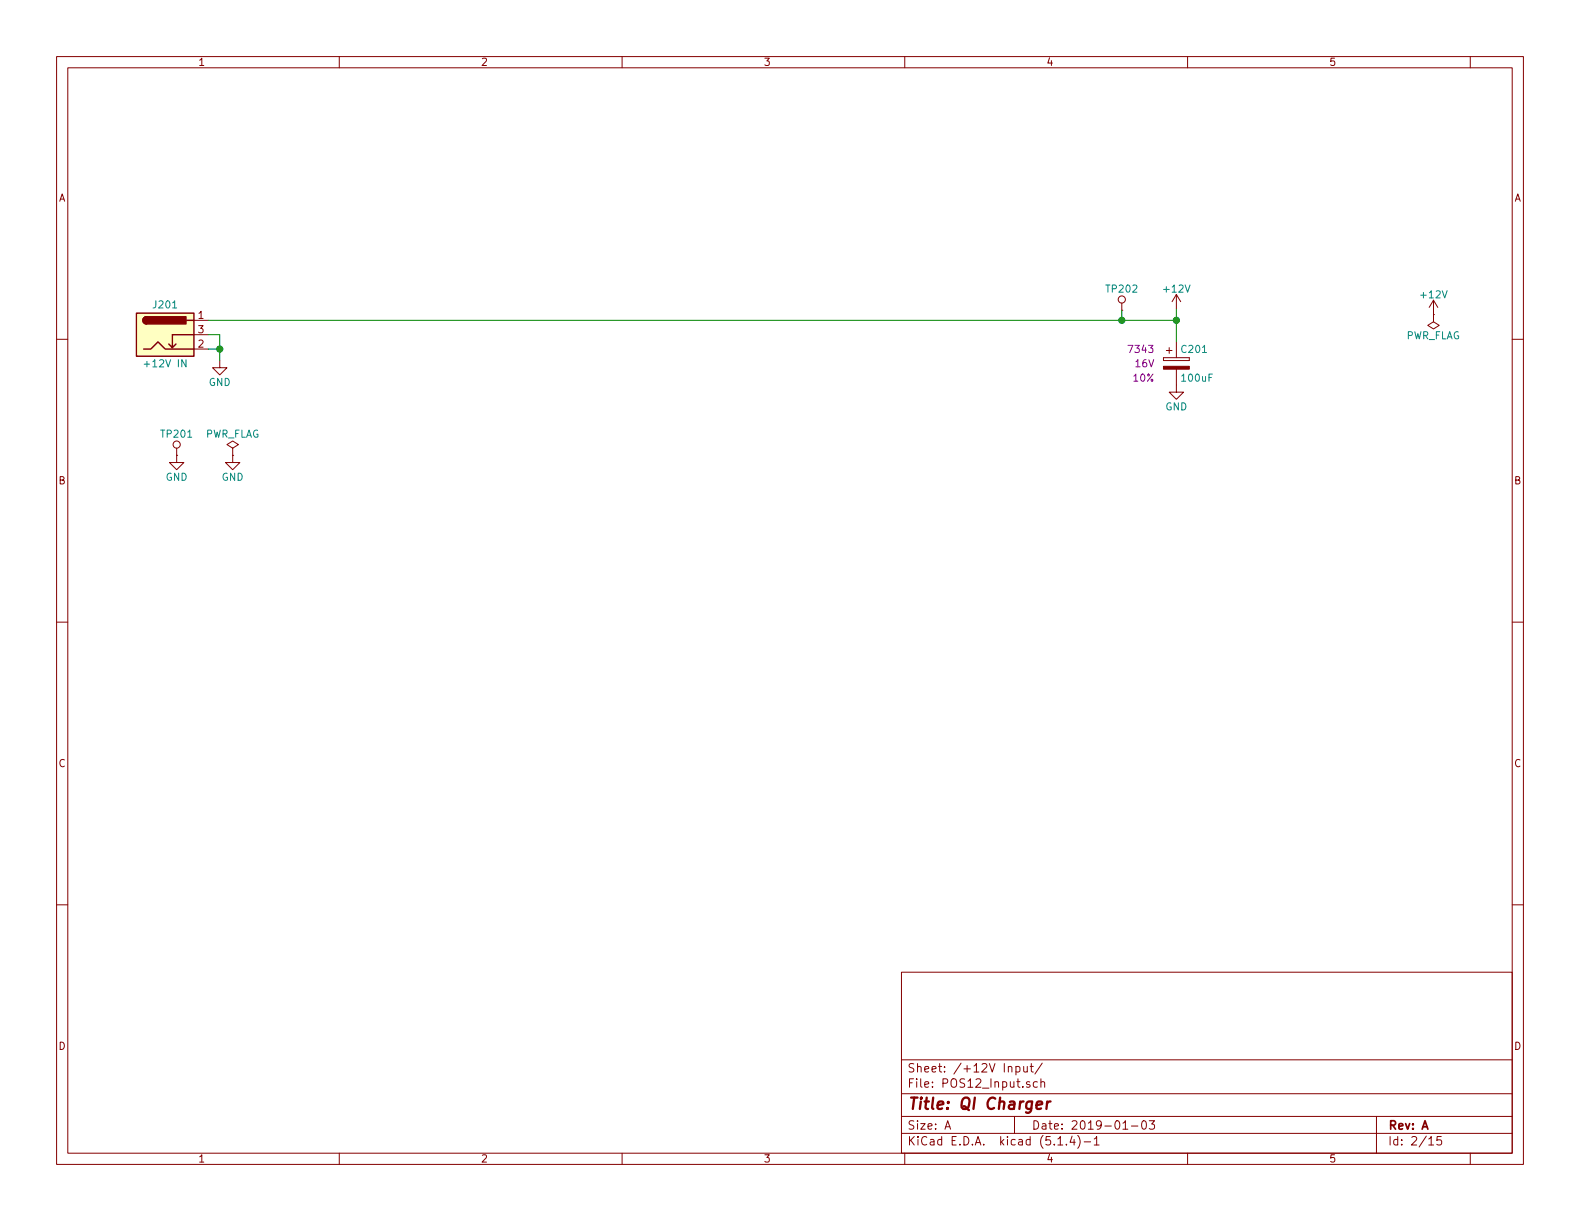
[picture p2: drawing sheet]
EESchema Schematic File Version 4
LIBS:PIC32MZ_ETH_Demo-cache
EELAYER 30 0
EELAYER END
$Descr A 11000 8500
encoding utf-8
Sheet 2 15
Title "QI Charger"
Date "2019-01-03"
Rev "A"
Comp ""
Comment1 ""
Comment2 ""
Comment3 ""
Comment4 ""
$EndDescr
$Comp
L Custom_Library:CP_Tant_Custom C201
U 1 1
P 8190 2530
F 0 "C201" H 8215 2630 50  0000 L CNN
F 1 "100uF" H 8215 2430 50  0000 L CNN
F 2 "Capacitors_Tantalum_SMD:CP_Tantalum_Case-X_EIA-7343-43_Reflow" H 8228 2380 50  0001 C CNN
F 3 "" H 8215 2630 50  0001 C CNN
F 4 "718-1102-1-ND" H 8190 2530 50  0001 C CNN "Digi-Key PN"
F 5 "7343" H 8040 2630 50  0000 R CNN "display_footprint"
F 6 "16V" H 8040 2530 50  0000 R CNN "Voltage"
F 7 "10%" H 8040 2430 50  0000 R CNN "Tolerance"
	1    8190 2530
	1    0    0    -1  
$EndComp
$Comp
L power:GND #PWR0205
U 1 1
P 8190 2680
F 0 "#PWR0205" H 8190 2430 50  0001 C CNN
F 1 "GND" H 8190 2530 50  0000 C CNN
F 2 "" H 8190 2680 50  0001 C CNN
F 3 "" H 8190 2680 50  0001 C CNN
	1    8190 2680
	1    0    0    -1  
$EndComp
$Comp
L Connector:Barrel_Jack_Switch J201
U 1 1
P 1150 2330
F 0 "J201" H 1150 2540 50  0000 C CNN
F 1 "+12V IN" H 1150 2130 50  0000 C CNN
F 2 "Connectors:BARREL_JACK" H 1200 2290 50  0001 C CNN
F 3 "~" H 1200 2290 50  0001 C CNN
F 4 "" H -1010 -700 50  0001 C CNN "Digi-Key PN"
	1    1150 2330
	1    0    0    -1  
$EndComp
$Comp
L power:GND #PWR0202
U 1 1
P 1530 2510
F 0 "#PWR0202" H 1530 2260 50  0001 C CNN
F 1 "GND" H 1530 2360 50  0000 C CNN
F 2 "" H 1530 2510 50  0001 C CNN
F 3 "" H 1530 2510 50  0001 C CNN
	1    1530 2510
	1    0    0    -1  
$EndComp
Wire Wire Line
	1530 2510 1530 2430
Wire Wire Line
	1530 2430 1450 2430
Wire Wire Line
	1530 2430 1530 2330
Wire Wire Line
	1530 2330 1450 2330
Connection ~ 1530 2430
$Comp
L power:+12V #PWR0204
U 1 1
P 8190 2150
F 0 "#PWR0204" H 8190 2000 50  0001 C CNN
F 1 "+12V" H 8190 2290 50  0000 C CNN
F 2 "" H 8190 2150 50  0001 C CNN
F 3 "" H 8190 2150 50  0001 C CNN
	1    8190 2150
	1    0    0    -1  
$EndComp
$Comp
L power:PWR_FLAG #FLG0202
U 1 1
P 9980 2190
F 0 "#FLG0202" H 9980 2265 50  0001 C CNN
F 1 "PWR_FLAG" H 9980 2340 50  0000 C CNN
F 2 "" H 9980 2190 50  0001 C CNN
F 3 "~" H 9980 2190 50  0001 C CNN
	1    9980 2190
	-1   0    0    1   
$EndComp
$Comp
L power:+12V #PWR0206
U 1 1
P 9980 2190
F 0 "#PWR0206" H 9980 2040 50  0001 C CNN
F 1 "+12V" H 9980 2330 50  0000 C CNN
F 2 "" H 9980 2190 50  0001 C CNN
F 3 "" H 9980 2190 50  0001 C CNN
	1    9980 2190
	1    0    0    -1  
$EndComp
$Comp
L Custom_Library:TP TP?
U 1 1
P 1230 3170
AR Path="/5C1D5CD8/5C358180" Ref="TP?"  Part="1" 
AR Path="/5C1D5C9E/5C358180" Ref="TP?"  Part="1" 
AR Path="/5CB6F1ED/5C358180" Ref="TP?"  Part="1" 
AR Path="/5E6978AF/5C358180" Ref="TP201"  Part="1" 
F 0 "TP201" H 1230 3320 50  0000 C CNN
F 1 "TP" H 1230 3320 50  0001 C CNN
F 2 "Pin_Headers:Pin_Header_Angled_1x01_Pitch2.54mm" H 1230 3170 60  0001 C CNN
F 3 "" H 1230 3170 60  0000 C CNN
	1    1230 3170
	1    0    0    -1  
$EndComp
$Comp
L power:GND #PWR0201
U 1 1
P 1230 3170
F 0 "#PWR0201" H 1230 2920 50  0001 C CNN
F 1 "GND" H 1230 3020 50  0000 C CNN
F 2 "" H 1230 3170 50  0001 C CNN
F 3 "" H 1230 3170 50  0001 C CNN
	1    1230 3170
	1    0    0    -1  
$EndComp
$Comp
L Custom_Library:TP TP?
U 1 1
P 7810 2160
AR Path="/5C1D5CD8/5C361228" Ref="TP?"  Part="1" 
AR Path="/5C1D5C9E/5C361228" Ref="TP?"  Part="1" 
AR Path="/5CB6F1ED/5C361228" Ref="TP?"  Part="1" 
AR Path="/5E6978AF/5C361228" Ref="TP202"  Part="1" 
F 0 "TP202" H 7810 2310 50  0000 C CNN
F 1 "TP" H 7810 2310 50  0001 C CNN
F 2 "Custom Footprints Library:Test_Point" H 7810 2160 60  0001 C CNN
F 3 "" H 7810 2160 60  0000 C CNN
	1    7810 2160
	1    0    0    -1  
$EndComp
Wire Wire Line
	7810 2160 7810 2230
$Comp
L power:PWR_FLAG #FLG0201
U 1 1
P 1620 3170
F 0 "#FLG0201" H 1620 3245 50  0001 C CNN
F 1 "PWR_FLAG" H 1620 3320 50  0000 C CNN
F 2 "" H 1620 3170 50  0001 C CNN
F 3 "~" H 1620 3170 50  0001 C CNN
	1    1620 3170
	1    0    0    -1  
$EndComp
$Comp
L power:GND #PWR0203
U 1 1
P 1620 3170
F 0 "#PWR0203" H 1620 2920 50  0001 C CNN
F 1 "GND" H 1620 3020 50  0000 C CNN
F 2 "" H 1620 3170 50  0001 C CNN
F 3 "" H 1620 3170 50  0001 C CNN
	1    1620 3170
	1    0    0    -1  
$EndComp
Wire Wire Line
	1450 2230 7810 2230
Wire Wire Line
	8190 2150 8190 2230
Wire Wire Line
	7810 2230 8190 2230
Connection ~ 7810 2230
Connection ~ 8190 2230
Wire Wire Line
	8190 2230 8190 2380
$EndSCHEMATC
